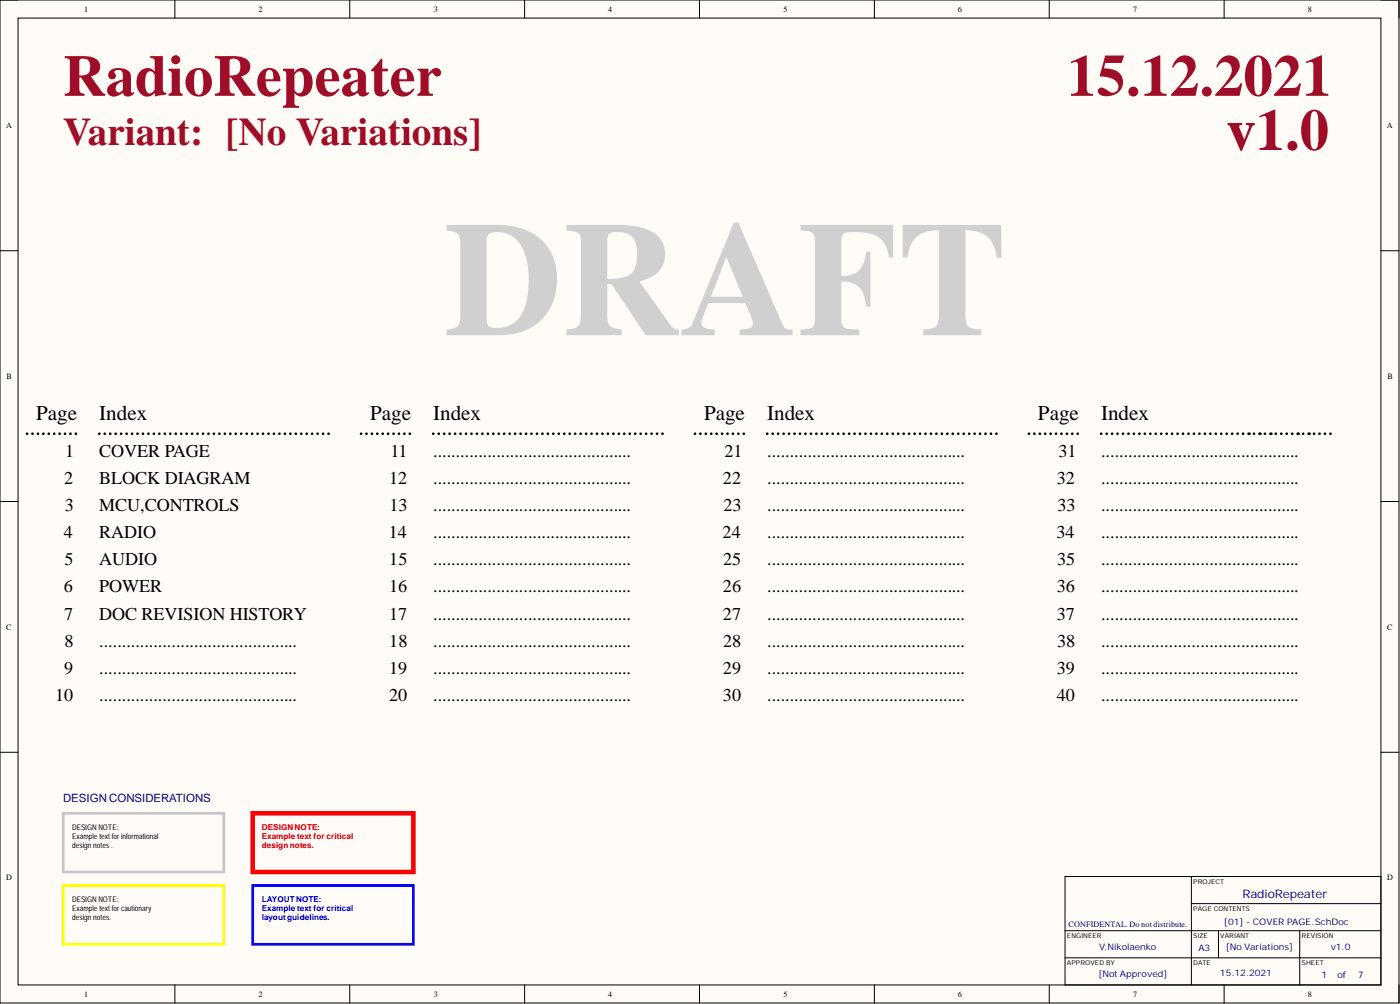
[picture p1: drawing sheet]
<svg xmlns="http://www.w3.org/2000/svg" width="393mm" height="282mm" viewBox="0 0 393 282" stroke-linecap="round" stroke-linejoin="round" font-family="sans-serif">
<path d="M0 0h393.1v281.6h-393.1z" fill-rule="evenodd" fill="#fffcf8"/>
<path d="M0 0h393.1v281.6h-393.1z" fill="none" stroke="#000" stroke-width=".28"/>
<path d="M5.1 5.1h382.9v271.4h-382.9z" fill-rule="evenodd" fill="#fffcf8"/>
<g fill="none" stroke="#000" stroke-width=".28">
<path d="M0 0h5.1M5.1 5.1h382.9v271.4h-382.9zM49.1 0v5.1M98.3 0v5.1M147.4 0v5.1M196.5 0v5.1M245.7 0v5.1M294.8 0v5.1M343.9 0v5.1M388 0h5.1v5.1M0 70.4h5.1M388 70.4h5.1"/>
<path d="M0 140.8h5.1M388 140.8h5.1M0 211.2h5.1M388 211.2h5.1M299.2 246.1h88.8v30.4h-88.8zM334.7 246.1v30.4M334.7 253.7h53.3M49.1 276.5v5.1M98.3 276.5v5.1M147.4 276.5v5.1M196.5 276.5v5.1M245.7 276.5v5.1"/>
<path d="M294.8 276.5v5.1M299.2 261.3h88.8M299.2 268.9h88.8M342.3 261.3v7.6M343.9 276.5v5.1M365.2 261.3v15.2M393.1 276.5v5.1"/>
</g>
<g fill="none" stroke="#000" stroke-width=".76">
<path d="M7.6 121.8h.1M9.1 121.8h.1M10.7 121.8h.1M12.2 121.8h.1M13.7 121.8h.1M15.2 121.8h.1M16.7 121.8h.1M18.3 121.8h.1M19.8 121.8h.1M21.3 121.8h.1M27.9 121.8h.1M29.4 121.8h.1"/>
<path d="M31 121.8h.1M32.5 121.8h.1M34 121.8h.1M35.6 121.8h.1M37.1 121.8h.1M38.6 121.8h.1M40.2 121.8h.1M41.7 121.8h.1M43.2 121.8h.1M44.8 121.8h.1M46.3 121.8h.1M47.8 121.8h.1"/>
<path d="M49.4 121.8h.1M50.9 121.8h.1M52.4 121.8h.1M54 121.8h.1M55.5 121.8h.1M57 121.8h.1M58.6 121.8h.1M60.1 121.8h.1M61.6 121.8h.1M63.2 121.8h.1M64.7 121.8h.1M66.2 121.8h.1"/>
<path d="M67.8 121.8h.1M69.3 121.8h.1M70.8 121.8h.1M72.4 121.8h.1M73.9 121.8h.1M75.4 121.8h.1M77 121.8h.1M78.5 121.8h.1M80 121.8h.1M81.6 121.8h.1M83.1 121.8h.1M84.6 121.8h.1"/>
<path d="M86.2 121.8h.1M87.7 121.8h.1M89.2 121.8h.1M90.8 121.8h.1M92.3 121.8h.1M101.4 121.8h.1M103 121.8h.1M104.5 121.8h.1M106 121.8h.1M107.5 121.8h.1M109 121.8h.1M110.6 121.8h.1"/>
<path d="M112.1 121.8h.1M113.6 121.8h.1M115.1 121.8h.1M121.7 121.8h.1M123.3 121.8h.1M124.8 121.8h.1M126.3 121.8h.1M127.9 121.8h.1M129.4 121.8h.1M130.9 121.8h.1M132.5 121.8h.1M134 121.8h.1"/>
<path d="M135.5 121.8h.1M137.1 121.8h.1M138.6 121.8h.1M140.1 121.8h.1M141.7 121.8h.1M143.2 121.8h.1M144.7 121.8h.1M146.3 121.8h.1M147.8 121.8h.1M149.3 121.8h.1M150.9 121.8h.1M152.4 121.8h.1"/>
<path d="M153.9 121.8h.1M155.5 121.8h.1M157 121.8h.1M158.5 121.8h.1M160.1 121.8h.1M161.6 121.8h.1M163.1 121.8h.1M164.7 121.8h.1M166.2 121.8h.1M167.7 121.8h.1M169.3 121.8h.1M170.8 121.8h.1"/>
<path d="M172.3 121.8h.1M173.9 121.8h.1M175.4 121.8h.1M176.9 121.8h.1M178.5 121.8h.1M180 121.8h.1M181.5 121.8h.1M183.1 121.8h.1M184.6 121.8h.1M186.1 121.8h.1M195.3 121.8h.1M196.8 121.8h.1"/>
<path d="M198.3 121.8h.1M199.8 121.8h.1M201.3 121.8h.1M202.9 121.8h.1M204.4 121.8h.1M205.9 121.8h.1M207.4 121.8h.1M209 121.8h.1M215.6 121.8h.1M217.1 121.8h.1M218.6 121.8h.1M220.2 121.8h.1"/>
<path d="M221.7 121.8h.1M223.2 121.8h.1M224.8 121.8h.1M226.3 121.8h.1M227.8 121.8h.1M229.4 121.8h.1M230.9 121.8h.1M232.4 121.8h.1M234 121.8h.1M235.5 121.8h.1M237 121.8h.1M238.6 121.8h.1"/>
<path d="M240.1 121.8h.1M241.6 121.8h.1M243.2 121.8h.1M244.7 121.8h.1M246.2 121.8h.1M247.8 121.8h.1M249.3 121.8h.1M250.8 121.8h.1M252.4 121.8h.1M253.9 121.8h.1M255.4 121.8h.1M257 121.8h.1"/>
<path d="M258.5 121.8h.1M260 121.8h.1M261.6 121.8h.1M263.1 121.8h.1M264.6 121.8h.1M266.2 121.8h.1M267.7 121.8h.1M269.2 121.8h.1M270.8 121.8h.1M272.3 121.8h.1M273.8 121.8h.1M275.4 121.8h.1"/>
<path d="M276.9 121.8h.1M278.4 121.8h.1M280 121.8h.1M289.1 121.8h.1M290.6 121.8h.1M292.1 121.8h.1M293.7 121.8h.1M295.2 121.8h.1M296.7 121.8h.1M298.2 121.8h.1M299.7 121.8h.1M301.3 121.8h.1"/>
<path d="M302.8 121.8h.1M309.4 121.8h.1M310.9 121.8h.1M312.5 121.8h.1M314 121.8h.1M315.5 121.8h.1M317 121.8h.1M318.6 121.8h.1M320.1 121.8h.1M321.6 121.8h.1M323.2 121.8h.1M324.7 121.8h.1"/>
<path d="M326.3 121.8h.1M327.8 121.8h.1M329.3 121.8h.1M330.8 121.8h.1M332.4 121.8h.1M333.9 121.8h.1M335.4 121.8h.1M337 121.8h.1M338.5 121.8h.1M340.1 121.8h.1M341.6 121.8h.1M343.1 121.8h.1"/>
<path d="M344.6 121.8h.1M346.2 121.8h.1M347.7 121.8h.1M349.3 121.8h.1M352.3 121.8h.1M355.4 121.8h.1M358.4 121.8h.1M360 121.8h.1M361.5 121.8h.1M363.1 121.8h.1M366.1 121.8h.1M369.2 121.8h.1"/>
<path d="M370.7 121.8h.1M372.2 121.8h.1M373.8 121.8h.1"/>
</g>
<g fill="#000">
<circle cx="350.8" cy="121.8" r=".38"/>
<circle cx="353.9" cy="121.8" r=".38"/>
<circle cx="356.9" cy="121.8" r=".38"/>
<circle cx="364.6" cy="121.8" r=".38"/>
<circle cx="367.7" cy="121.8" r=".38"/>
</g>
<path d="M17.8 228.3h45.1v16.5h-45.1z" fill="none" stroke="#c6c3c6" stroke-width=".76"/>
<path d="M17.8 248.6h45.1v16.5h-45.1z" fill="none" stroke="#ff0" stroke-width=".76"/>
<path d="M71 228.3h45.1v16.5h-45.1z" fill="none" stroke="#f00" stroke-width="1.3"/>
<path d="M71 248.6h45.1v16.5h-45.1z" fill="none" stroke="#00f" stroke-width=".76"/>
<text font-size="45.8" fill="#d0d0d0" x="124.9" y="94.1">DRAFT</text>
<g font-size="16.5" fill="#9e0e29">
<text x="17.8" y="26.9">RadioRepeater</text>
<text x="299.8" y="26.9">15.12.2021</text>
<text x="344.5" y="42.1">v1.0</text>
</g>
<text font-size="11" fill="#9e0e29" x="17.8" y="40.8">Variant: [No Variations]</text>
<g font-size="5.9">
<text x="10.1" y="118">Page</text>
<text x="27.9" y="118">Index</text>
<text x="104" y="118">Page</text>
<text x="121.7" y="118">Index</text>
<text x="197.8" y="118">Page</text>
<text x="215.6" y="118">Index</text>
<text x="291.6" y="118">Page</text>
<text x="309.4" y="118">Index</text>
</g>
<g font-size="5.1">
<text x="18.3" y="128.3">1</text>
<text x="27.9" y="128.3">COVER PAGE</text>
<text x="109.7" y="128.3">11</text>
<text x="121.7" y="128.3">............................................</text>
<text x="203.5" y="128.3">21</text>
<text x="215.6" y="128.3">............................................</text>
<text x="297.4" y="128.3">31</text>
<text x="309.4" y="128.3">............................................</text>
<text x="18" y="135.9">2</text>
<text x="27.9" y="135.9">BLOCK DIAGRAM</text>
<text x="109.3" y="135.9">12</text>
<text x="121.7" y="135.9">............................................</text>
<text x="203.1" y="135.9">22</text>
<text x="215.6" y="135.9">............................................</text>
<text x="297" y="135.9">32</text>
<text x="309.4" y="135.9">............................................</text>
<text x="18.2" y="143.5">3</text>
<text x="27.9" y="143.5">MCU,CONTROLS</text>
<text x="109.5" y="143.5">13</text>
<text x="121.7" y="143.5">............................................</text>
<text x="203.3" y="143.5">23</text>
<text x="215.6" y="143.5">............................................</text>
<text x="297.1" y="143.5">33</text>
<text x="309.4" y="143.5">............................................</text>
<text x="17.9" y="151.1">4</text>
<text x="27.9" y="151.1">RADIO</text>
<text x="109.2" y="151.1">14</text>
<text x="121.7" y="151.1">............................................</text>
<text x="203" y="151.1">24</text>
<text x="215.6" y="151.1">............................................</text>
<text x="296.9" y="151.1">34</text>
<text x="309.4" y="151.1">............................................</text>
<text x="18.1" y="158.7">5</text>
<text x="27.9" y="158.7">AUDIO</text>
<text x="109.4" y="158.7">15</text>
<text x="121.7" y="158.7">............................................</text>
<text x="203.2" y="158.7">25</text>
<text x="215.6" y="158.7">............................................</text>
<text x="297" y="158.7">35</text>
<text x="309.4" y="158.7">............................................</text>
<text x="17.9" y="166.3">6</text>
<text x="27.9" y="166.3">POWER</text>
<text x="109.3" y="166.3">16</text>
<text x="121.7" y="166.3">............................................</text>
<text x="203.1" y="166.3">26</text>
<text x="215.6" y="166.3">............................................</text>
<text x="297" y="166.3">36</text>
<text x="309.4" y="166.3">............................................</text>
<text x="18" y="173.9">7</text>
<text x="27.9" y="173.9">DOC REVISION HISTORY</text>
<text x="109.3" y="173.9">17</text>
<text x="121.7" y="173.9">............................................</text>
<text x="203.1" y="173.9">27</text>
<text x="215.6" y="173.9">............................................</text>
<text x="297" y="173.9">37</text>
<text x="309.4" y="173.9">............................................</text>
<text x="18.1" y="181.6">8</text>
<text x="27.9" y="181.6">............................................</text>
<text x="109.4" y="181.6">18</text>
<text x="121.7" y="181.6">............................................</text>
<text x="203.2" y="181.6">28</text>
<text x="215.6" y="181.6">............................................</text>
<text x="297" y="181.6">38</text>
<text x="309.4" y="181.6">............................................</text>
<text x="18" y="189.2">9</text>
<text x="27.9" y="189.2">............................................</text>
<text x="109.3" y="189.2">19</text>
<text x="121.7" y="189.2">............................................</text>
<text x="203.1" y="189.2">29</text>
<text x="215.6" y="189.2">............................................</text>
<text x="297" y="189.2">39</text>
<text x="309.4" y="189.2">............................................</text>
<text x="15.5" y="196.8">10</text>
<text x="27.9" y="196.8">............................................</text>
<text x="109.3" y="196.8">20</text>
<text x="121.7" y="196.8">............................................</text>
<text x="203.1" y="196.8">30</text>
<text x="215.6" y="196.8">............................................</text>
<text x="297" y="196.8">40</text>
<text x="309.4" y="196.8">............................................</text>
</g>
<text font-size="3.3" fill="#000080" x="349.1" y="252">RadioRepeater</text>
<text font-size="3.2" fill="#000080" x="17.8" y="225.1">DESIGN CONSIDERATIONS</text>
<g font-size="2.5" fill="#000080">
<text x="343.9" y="259.8">[01] - COVER PAGE.SchDoc</text>
<text x="308.8" y="266.6">V.Nikolaenko</text>
<text x="336.8" y="266.9">A3</text>
<text x="344.4" y="266.6">[No Variations]</text>
<text x="373.9" y="266.6">v1.0</text>
<text x="308.6" y="274.2">[Not Approved]</text>
<text x="342.8" y="274">15.12.2021</text>
<text x="371.3" y="274.5">1</text>
<text x="375.8" y="274.5">of</text>
<text x="381.5" y="274.5">7</text>
</g>
<g font-size="2.3">
<text x="23.7" y="3.3">1</text>
<text x="72.6" y="3.3">2</text>
<text x="121.9" y="3.3">3</text>
<text x="170.9" y="3.3">4</text>
<text x="220.1" y="3.3">5</text>
<text x="269.1" y="3.3">6</text>
<text x="318.3" y="3.3">7</text>
<text x="367.4" y="3.3">8</text>
<text x="1.7" y="35.9">A</text>
<text x="389.7" y="35.9">A</text>
<text x="1.9" y="106.4">B</text>
<text x="389.8" y="106.4">B</text>
<text x="1.8" y="176.7">C</text>
<text x="389.8" y="176.7">C</text>
<text x="1.8" y="247.2">D</text>
<text x="389.8" y="247.2">D</text>
<text x="23.7" y="279.8">1</text>
<text x="72.6" y="279.8">2</text>
<text x="121.9" y="279.8">3</text>
<text x="170.9" y="279.8">4</text>
<text x="220.1" y="279.8">5</text>
<text x="269.1" y="279.8">6</text>
<text x="318.3" y="279.8">7</text>
<text x="367.4" y="279.8">8</text>
</g>
<g font-size="2.3" fill="#f00">
<text x="73.5" y="232.9">DESIGNNOTE:</text>
<text x="73.5" y="235.4">Example text for critical</text>
<text x="73.5" y="238">designnotes.</text>
</g>
<g font-size="2.3" fill="#00f">
<text x="73.5" y="253.2">LAYOUTNOTE:</text>
<text x="73.5" y="255.7">Example text for critical</text>
<text x="73.5" y="258.3">layoutguidelines.</text>
</g>
<text font-size="2.3" fill="#000080" x="300.2" y="260.3">CONFIDENTAL. Do not distribute.</text>
<g font-size="2.2">
<text x="20.3" y="232.9">DESIGNNOTE:</text>
<text x="20.3" y="235.4">Example text for informational</text>
<text x="20.3" y="238">design notes.</text>
<text x="20.3" y="253.2">DESIGNNOTE:</text>
<text x="20.3" y="255.7">Example text for cautionary</text>
<text x="20.3" y="258.3">design notes.</text>
</g>
<g font-size="1.9">
<text x="335.2" y="248.1">PROJECT</text>
<text x="335.2" y="255.7">PAGE CONTENTS</text>
<text x="299.7" y="263.3">ENGINEER</text>
<text x="335.2" y="263.3">SIZE</text>
<text x="342.9" y="263.3">VARIANT</text>
<text x="365.7" y="263.3">REVISION</text>
<text x="299.7" y="270.9">APPROVED BY</text>
<text x="335.2" y="270.9">DATE</text>
<text x="365.7" y="270.9">SHEET</text>
</g>
</svg>
